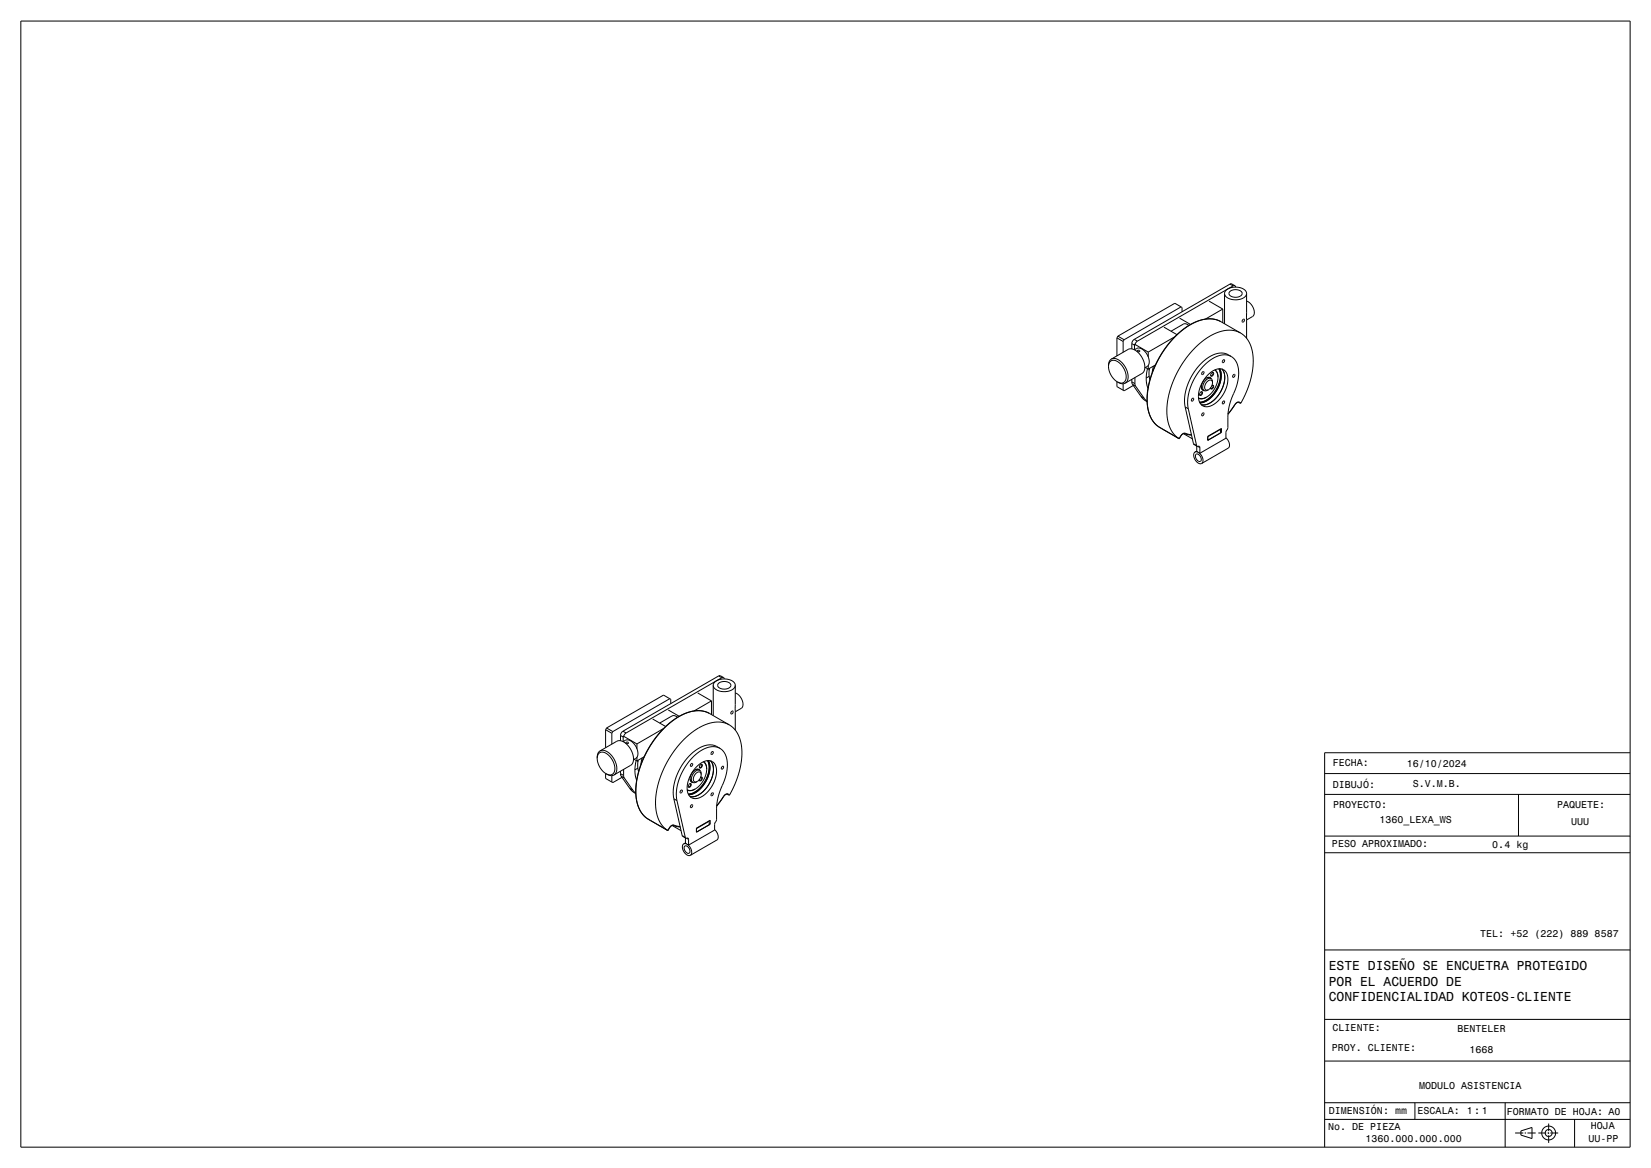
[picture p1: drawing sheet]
<svg xmlns="http://www.w3.org/2000/svg" width="1189mm" height="841mm" viewBox="0 0 1189 841" stroke-linecap="round" stroke-linejoin="round" font-family="sans-serif">
<g fill="none" stroke="#000" stroke-width=".72">
<path d="M15 15h1159v811h-1159zM871 217l10 6M882 211l1-1 1-2 6-1 5 1 2 1 1 2M882 211v2l2 2 6 1 5-1 2-2 1-2M882 211v22M886 210l2-1h3l3 1 1 2-3 2h-4l-3-2v-1zM886 205l1-1 2 2M886 205l2 1M886 205l-69 39M888 206l-69 40M889 206l1 1M889 206h-1"/>
<path d="M898 217l2 1 2 2 1 5-1 3-4 2M898 211v33M838 236l10 5M849 229l8 5M851 221l-41 24M851 224v-3l-5-3-41 24M856 234l-2-1h-1l-10 5M879 232l-4-2h-5l-6 1-6 2-6 4-6 6-5 6-5 7-4 7-3 8-2 8-1 7 1 7 1 6 2 4 4 4M879 232a23 23 0 0 0-24 3 66 66 0 0 0-29 57l3 9 2 3 3 3M879 232l14 8M881 223l-13 7M881 223v9"/>
<path d="M893 240l4 3 3 4 2 6 1 7-1 7-2 7-3 9-3 7M893 240l-4-2h-6l-6 1-6 3-5 4-6 5-5 6-5 8-4 7-3 8-2 8-1 8 1 6 2 6 2 5 4 3M895 230a.9 .9 0 0 1 1 1 .9 .9 0 0 1-1 0zM800 259l3-1 2 1 3 2 2 3 2 4v3v3l-2 2M800 259l-1 2-1 3M800 259l14-8h2l2 2 4 4 2 6v3v2l-14 8M804 243v13M804 243l5 3M805 242l-1 1M805 242l5 3M809 246v8M810 245l-1 1"/>
<path d="M815 247l2 2M815 247v4M817 244l-1 2-1 1M817 244l2 2M819 246l-1 1-1 2M827 254l-10-6v4l3-1h2l3 2 2 4 1 3-1 2v2l-3 1M827 254v3M846 243l-19 11M881 259a.9 .9 0 0 1 1 1 1 1 0 0 1-2 0zM887 257l-6-3-5 1-6 3-6 5-5 7-4 8-2 8 1 7M887 257l2 2 2 3 1 4v4l-1 7-4 11-2 6-1 14-1 3v5l-19 10M887 257l-5-2-6 2-6 3-5 6-5 7-3 7-2 8 1 6"/>
<path d="M798 264l1-4 3-1 4 2 3 4 2 5v4l-3 2-3-1M798 264l1 3 1 3 5 5M804 275v3l6 3 6-3M805 275l4 1M809 276v5M810 276h-1M815 275l1 2M815 275l2 1M815 273v2M816 277l2 1M816 277l6 8M817 276l1 2"/>
<path d="M817 272v4M818 278l6 9M825 265l2 1M826 265l-1 8 2 7M827 263v3M827 265l1 2M828 271l-3 1M828 265l-1 5 1 3M831 264l-1 4M832 263l-5 3M865 279l1 2h1M865 279l1 1 1 1"/>
<path d="M866 268a.9 .9 0 0 1 1 1 1 1 0 0 1-2 0zM869 272h2l1 1M870 270l5-4h3h2l2 1 1 1 1 6-1 6-4 7-5 4-3 2h-2l-3-1-2-2-1-2v-4l2-7zM872 273h-2l-3 2-1 4 1 2M872 273l1 1v2M872 273l-1-1-3 1-2 2-1 4M873 269a1 1 0 0 1 1 0 1 1 0 0 1 0 1 1.1 1.1 0 0 1-2 1 1 1 0 0 1 0-2zM873 278a1 1 0 0 1 1 0 1 1 0 0 1 0 2h-2v-1a.9 .9 0 0 0 1 0 .9 .9 0 0 0 0-1zM873 268a1 1 0 0 1 0 2 1 1 0 0 1-1 0M873 276v-2h-2h-1l-2 2v2v2l1 1h1M873 276l-1 2-2 3M875 266l1 2 1 4"/>
<path d="M875 266l2 2v4M877 272l-1 4-1 4-3 3-3 3M878 266l1 2v4l-1 4-2 5-2 4-4 3-3 1-3 1M878 266l1 3v4l-1 4-2 4-2 4-3 3-4 1-3 1M880 266l2 3v4l-1 5-2 4-3 4-4 4-3 1h-4h4l3-1 4-4 3-4 2-4 1-5v-4zM888 270a1 1 0 0 1 2 0 .8 .8 0 0 1-1 1 .8 .8 0 0 1-1 0 .8 .8 0 0 1 0-1zM822 285l4 4M822 285l2 2M824 287l2 2M854 293l2 1M854 293l6 26M856 294l6 27"/>
<path d="M859 287a1 1 0 0 1 1 1 1.1 1.1 0 0 1-2 1zM864 290l3-1 3-2 3-3 3-3 2-5 1-4v-3l-1-3 1 2v4l-1 4-2 5-3 3-3 3-3 2-3 1M865 282a1 1 0 0 1 1 1 1 1 0 0 1 0 1 1 1 0 0 1-2 0 1 1 0 0 1 0-1zM865 282a1 1 0 0 1 0 2 1 1 0 0 1-1 0M866 298a1 1 0 0 1 1 0 1 1 0 0 1-1 1h-1zM869 286l-3 1h-3M870 281h-1h-2M881 289a.8 .8 0 0 1 1 0 .8 .8 0 0 1-1 1l-1 1zM889 291l-5 7 5-7M889 291h.1M892 290h2M892 290h-1l-2 1"/>
<path d="M893 290h-2l-2 1M893 290h-1M893 290h1M834 307l3 2M834 307h.1M837 309l12 7M849 316h.1M850 314l-1 2M852 312l7 4M853 312l5 1M853 312h-1l-2 2M854 312h-2l-2 2"/>
<path d="M854 312l4 1M854 312h-1M860 319l2 2M870 314l10-6v3l-10 6zM879 309h.1M879 311h1M879 309v3M879 309l-9 5M883 315l2 4v2v1l-20 12M861 325l-1 3 1 3 2 2 2 1M861 325l2 1M861 327h2l1 1 1 3v1h-2l-1-1-1-2z"/>
<path d="M862 321h.1M862 321v4l2 1M862 325h-1M862 321h1a.9 .9 0 0 1 1 0 .9 .9 0 0 1 0 1M863 321l1 1M863 326l2 2 1 2v2l-1 2M864 322v4M502 499l10 6M514 493v-1l2-2 6-1 5 1 2 2 1 1M514 493v2l2 2 5 1 6-1 2-2 1-2M514 493v22M517 492l3-1h3l3 1v2l-2 2h-4l-3-2v-1z"/>
<path d="M518 487h1l2 1M518 487l2 1M518 487l-69 39M520 488l-69 40M521 488l1 1M521 488h-1M530 499l2 1 1 2 2 5-1 3-4 3M530 493v33M470 518l9 5M481 511l8 5M482 503l-41 24M483 507v-3l-5-4-41 24"/>
<path d="M488 516l-2-1h-2l-9 6M511 514l-5-2h-5l-6 1-6 3-6 4-5 5-6 6-4 7-4 7-3 8-2 8-1 7v7l2 6 2 4 4 4M511 514a23 23 0 0 0-24 3 66 66 0 0 0-29 58l3 8 2 3 3 3M511 514l14 8M512 505l-12 7M512 505v10M527 512a.9 .9 0 0 1 1 1 1 1 0 0 1-2 0zM436 525v13M436 525l5 3M437 524l-1 1M437 524l4 3M441 528v8"/>
<path d="M441 527v1M447 530l2 1M447 530v3M449 526l-2 2v2M449 526l2 2M451 528l-1 1-1 2M459 536l-10-6v4l2-1h3l2 2 3 4v3v2l-1 2-2 1M459 536v3M478 525l-19 11M518 539l-5-3-5 1-6 3-6 5-6 7-3 8-2 8v7M518 539l3 2 2 3 1 4v4l-2 8-4 10-1 6-1 14-1 3v5l-19 11M518 539l-4-1-6 1-6 4-6 5-4 7-4 8-1 7 1 6"/>
<path d="M525 522l4 3 3 5 2 5v7v7l-2 8-3 8-4 7M525 522l-4-2h-6l-5 1-6 3-6 4-7 6-5 6-5 7-3 7-3 8-2 8-1 8 1 6 1 6 3 5 4 3M430 546l1-3 3-1 4 1 3 4 2 5-1 4-1 1-1 1-4-1M430 546l1 3 1 3 2 3 2 2M432 541l2-1 3 1 3 2 2 3 2 4v3v3l-2 2M432 541l-2 2v3M432 541l14-8 2 1 2 1 4 4 2 6-1 5-13 8M436 557v4l5 3 7-4M436 557l5 1M441 558v5M442 558h-1M447 557v2"/>
<path d="M447 557l2 1M447 555v2M447 559l3 1M447 559l6 9M449 558l1 2M449 554v4M457 547l2 1M458 548l-1 7 1 7M459 545v3M459 548v1M459 553l-2 1M460 547l-1 5 1 4"/>
<path d="M462 546v4M464 545l-5 3M498 550a.9 .9 0 0 1 1 1 1 1 0 0 1-2 0zM501 554h1l2 1M502 552l5-4h2h3l2 1 1 2 1 5-2 7-3 6-5 4-3 2h-3l-2-1-2-1-1-3v-3l2-8zM504 555h-3l-2 2-1 4 1 2M504 555l1 1v2M504 555l-1-1h-2l-3 3-1 4 1 2h1M504 551a1 1 0 0 1 2 0 1 1 0 0 1-1 1 1 1 0 0 1-1 1 1 1 0 0 1 0-2zM505 560a1 1 0 0 1 1 0 1.1 1.1 0 0 1-1 2h-1v-1a.9 .9 0 0 0 1 0 .9 .9 0 0 0 0-1zM505 551a1 1 0 0 1 0 1 1 1 0 0 1-1 0M505 558l-1-2h-1l-2 1-1 1-1 3 1 1 1 1h1"/>
<path d="M505 558l-1 2-2 3M506 549l2 1 1 4M507 548l1 3 1 3M509 554l-1 4-1 4-3 4-3 2M510 548l1 3v4l-1 4-2 4-3 4-3 3-3 2h-3M510 548l1 3v4l-1 4-2 4-2 4-3 3-4 2h-3M512 548l1 3 1 4-1 4-2 5-3 5-4 3-4 1-3 1h3l4-2 4-3 3-5 2-5 1-4-1-4zM513 541a1 1 0 0 1 0 2 .9 .9 0 0 1-1 0zM520 552a.9 .9 0 0 1 1 1 1 1 0 0 1-2 0zM954 557h220M1174 542h-220v284M450 560l6 9"/>
<path d="M453 568l5 3M453 568l3 1M456 569l2 2M485 575l3 1M485 575l6 27M488 576l6 27M490 569a1.1 1.1 0 0 1 2 1 1.1 1.1 0 0 1-2 1zM496 572l3-1 3-2 3-2 3-4 1-4 2-4v-4l-1-3 1 3v3l-1 5-2 4-3 4-3 2-3 2-3 1M496 565a1 1 0 0 1 2 0 1 1 0 0 1-1 1 1 1 0 0 1-1 1 1 1 0 0 1 0-2zM497 564a1 1 0 0 1 0 2 1 1 0 0 1-1 0M497 561v1l2 1M498 580a1 1 0 0 1 1 1 1 1 0 0 1-1 1l-1-1z"/>
<path d="M501 568l-3 1h-3M502 563l-2 1-1-1M513 571a.8 .8 0 0 1 1 0 1.1 1.1 0 0 1-1 2h-1zM521 574l-5 6M521 574h.1M524 572h1M524 572h-1l-2 2M524 572h.1M954 572h220M1094 572v30M466 589l3 2M466 589h.1"/>
<path d="M469 591l12 7M481 598h.1M482 596h.1M482 596l-1 2M484 594l6 4M485 594l5 1M485 594l-1 1-2 1M485 594h-1l-2 2M485 594h.1M502 596l9-5v2l-9 6zM511 591h.1M511 593h.1"/>
<path d="M511 591v3M511 591l-9 6M515 597l2 4v2v2l-20 11M491 602l3 1M492 608l-1 2 1 3 3 3h2M492 608h2M493 609h1l2 1 1 3a1.8 1.8 0 0 1-2 1 1.8 1.8 0 0 1-2-1v-2zM494 603h.1M494 603v4l2 2M494 607l-2 1M494 603l1 1h1M494 604h2"/>
<path d="M495 608l2 2 1 2v3l-1 1M496 604v5M954 614h220M954 602h220M954 684h220M954 734h220M954 764h220M954 794h220M1019 794v12M1084 794v32M954 806h220M1091 816h6"/>
<path d="M1095 814l8-2v8l-8-3zM1098 816h1M1100 816h6M1108 816h6M1115 816h1M1115 809v5M1115 815v1M1115 817v6M1117 816h5M1134 806v20"/>
<circle cx="820" cy="253" r=".9"/>
<circle cx="452" cy="535" r=".9"/>
<circle cx="1115" cy="816" r="5"/>
<circle cx="1115" cy="816" r="2.5"/>
</g>
<g font-size="9.4">
<text x="957" y="699">ESTE DISEÑO SE ENCUETRA PROTEGIDO</text>
<text x="957" y="710">POR EL ACUERDO DE</text>
<text x="957" y="721">CONFIDENCIALIDAD KOTEOS-CLIENTE</text>
</g>
<g font-size="7.2">
<text x="960" y="552">FECHA:</text>
<text x="1013" y="552">16/10/2024</text>
<text x="960" y="568">DIBUJÓ:</text>
<text x="1017" y="567">S.V.M.B.</text>
<text x="960" y="582">PROYECTO:</text>
<text x="1121" y="581">PAQUETE:</text>
<text x="993" y="593">1360_LEXA_WS</text>
<text x="1132" y="594">UUU</text>
<text x="959" y="610">PESO APROXIMADO:</text>
<text x="1075" y="610">0.4 kg</text>
<text x="1066" y="674">TEL: +52 (222) 889 8587</text>
<text x="960" y="743">CLIENTE:</text>
<text x="1050" y="743">BENTELER</text>
<text x="959" y="756">PROY. CLIENTE:</text>
<text x="1058" y="758">1668</text>
<text x="1022" y="784">MODULO ASISTENCIA</text>
<text x="957" y="802">DIMENSIÓN: mm</text>
<text x="1021" y="802">ESCALA:</text>
<text x="1056" y="802">1:1</text>
<text x="1085" y="803">FORMATO DE HOJA: A0</text>
<text x="957" y="814">No. DE PIEZA</text>
<text x="1146" y="813">HOJA</text>
<text x="983" y="822">1360.000.000.000</text>
<text x="1144" y="822">UU-PP</text>
</g>
</svg>
